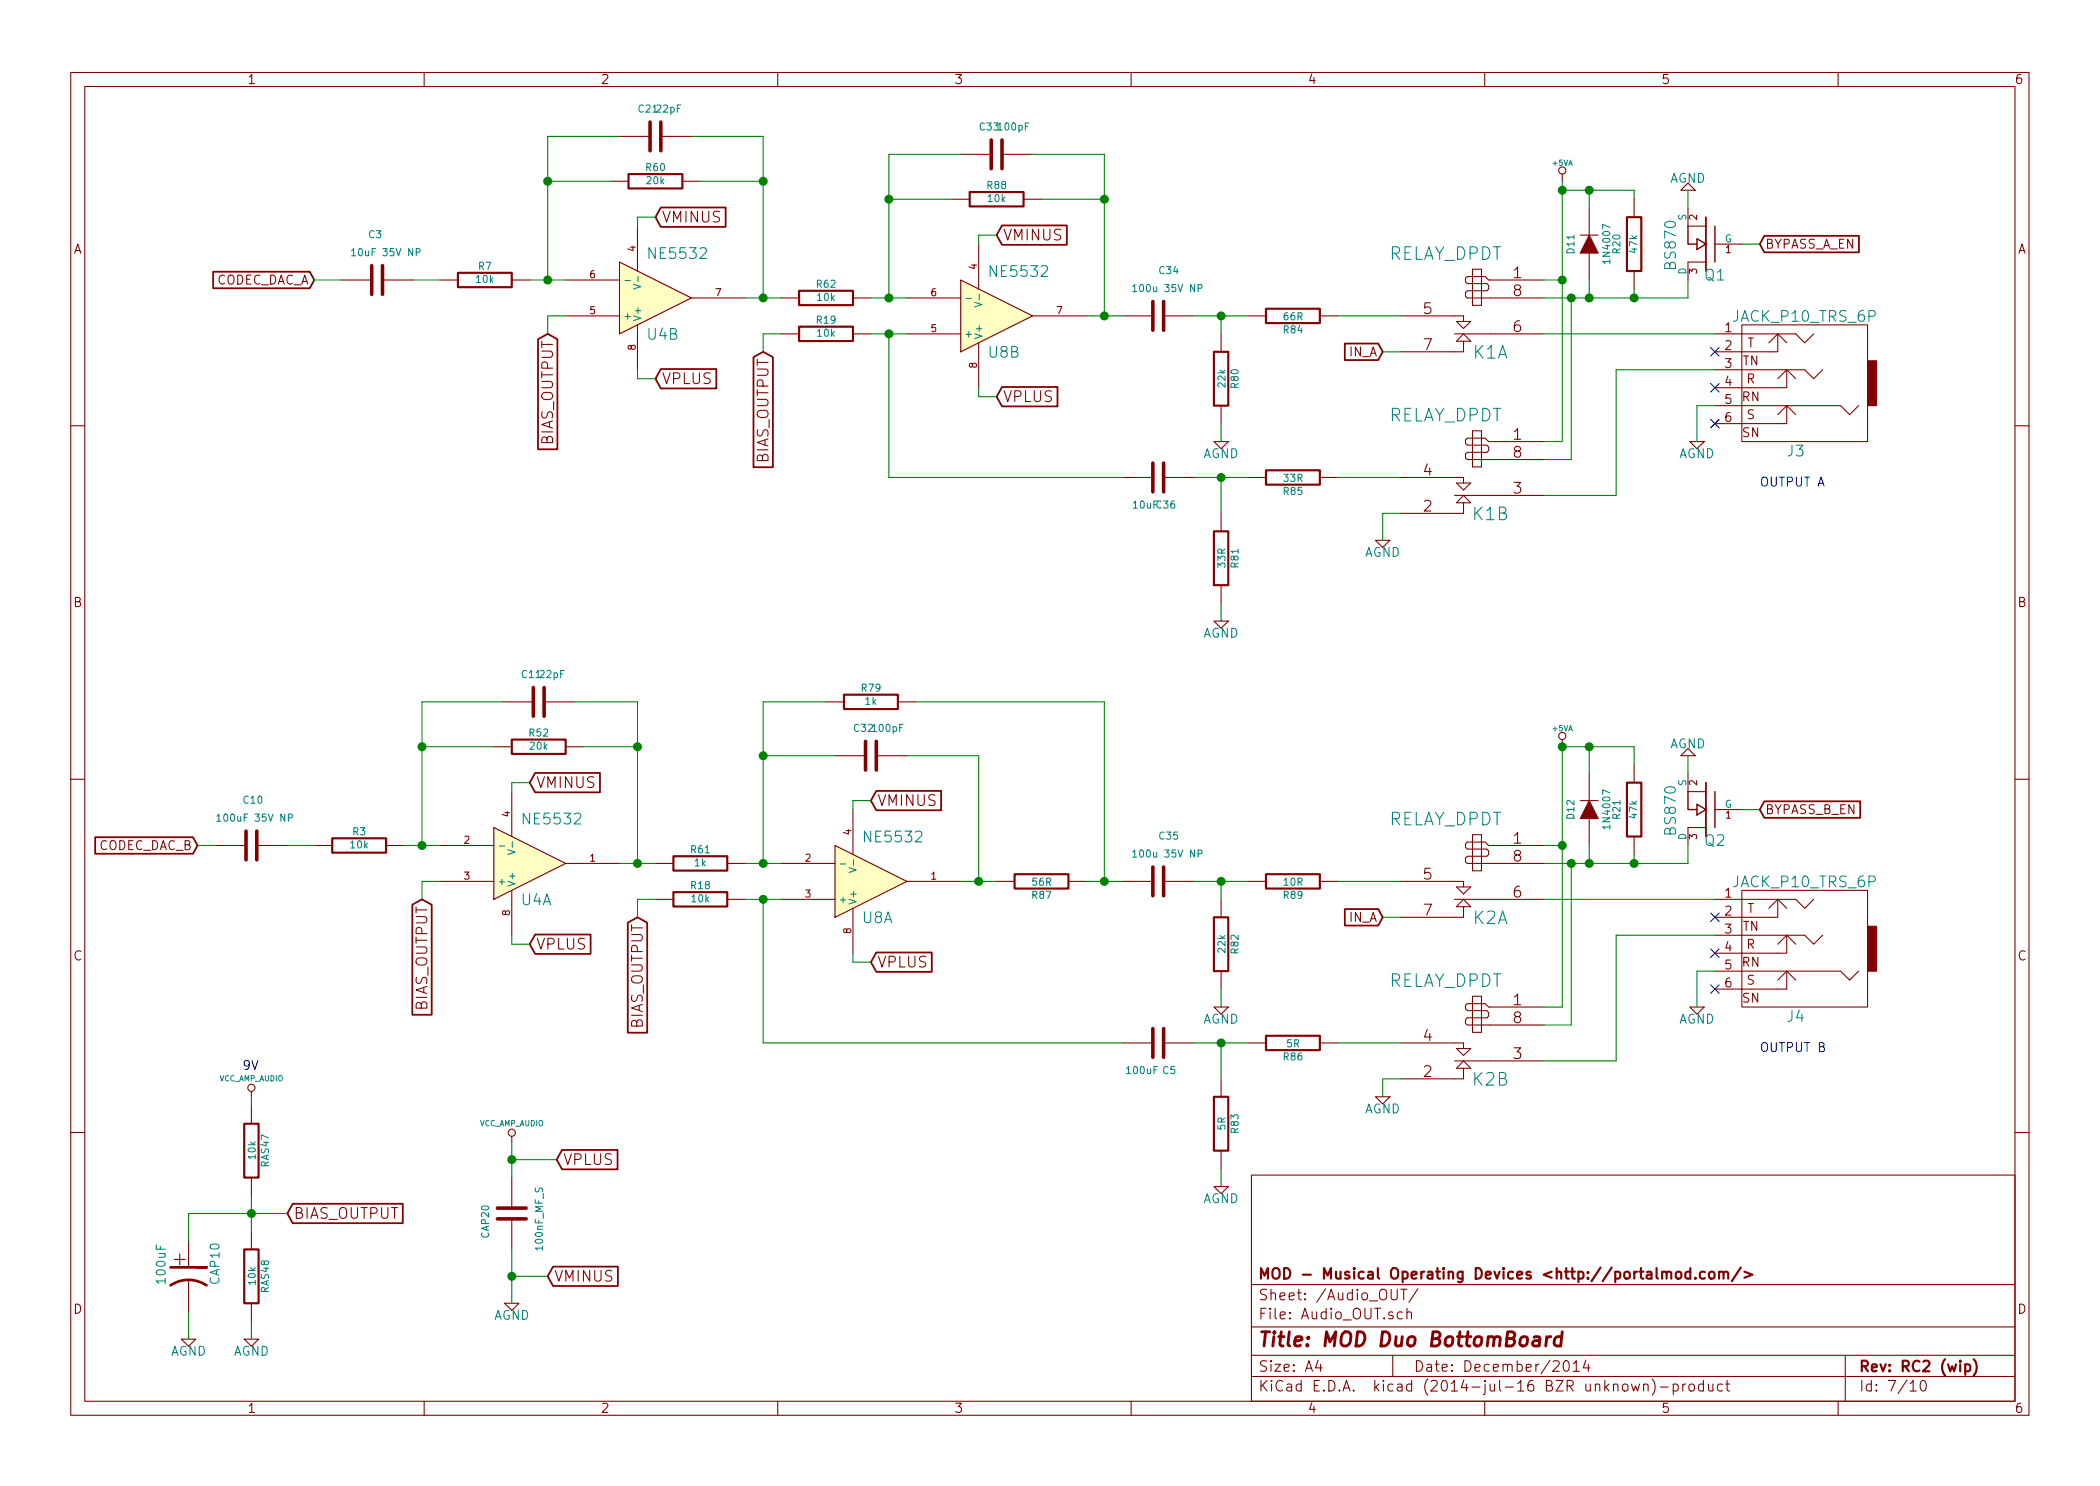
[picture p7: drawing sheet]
EESchema Schematic File Version 2
LIBS:power
LIBS:device
LIBS:transistors
LIBS:conn
LIBS:linear
LIBS:regul
LIBS:cmos4000
LIBS:adc-dac
LIBS:memory
LIBS:xilinx
LIBS:special
LIBS:microcontrollers
LIBS:dsp
LIBS:microchip
LIBS:analog_switches
LIBS:motorola
LIBS:texas
LIBS:intel
LIBS:audio
LIBS:interface
LIBS:digital-audio
LIBS:philips
LIBS:display
LIBS:cypress
LIBS:siliconi
LIBS:opto
LIBS:atmel
LIBS:contrib
LIBS:valves
LIBS:Duo_Audio_HMI_RC1A
LIBS:icnovaa20
LIBS:Duo_BottomBoard_RC1A-cache
EELAYER 25 0
EELAYER END
$Descr A4 11693 8268
encoding utf-8
Sheet 7 10
Title "MOD Duo BottomBoard"
Date "December/2014"
Rev "RC2 (wip)"
Comp "MOD - Musical Operating Devices <http://portalmod.com/>"
Comment1 ""
Comment2 ""
Comment3 ""
Comment4 ""
$EndDescr
$Comp
L AGND #PWR0155
U 1 1
P 9450 2450
F 0 "#PWR0155" H 9450 2450 40  0001 C CNN
F 1 "AGND" H 9450 2380 50  0000 C CNN
F 2 "~" H 9450 2450 60  0000 C CNN
F 3 "~" H 9450 2450 60  0000 C CNN
	1    9450 2450
	-1   0    0    -1  
$EndComp
Text Notes 9800 2700 0    50   ~ 0
OUTPUT A
$Comp
L JACK_P10_TRS_6P J3
U 1 1
P 10000 2100
F 0 "J3" H 10000 2500 60  0000 C CNN
F 1 "JACK_P10_TRS_6P" H 9950 1750 60  0000 C CNN
F 2 "MOD_Footprints_Lib:JACK-NMJ6HCD2_1" H 10000 2100 60  0001 C CNN
F 3 "~" H 10000 2100 60  0000 C CNN
	1    10000 2100
	-1   0    0    1   
$EndComp
$Comp
L VCC_AMP_AUDIO #PWR0156
U 1 1
P 2850 6350
F 0 "#PWR0156" H 2850 6450 30  0001 C CNN
F 1 "VCC_AMP_AUDIO" H 2850 6450 30  0000 C CNN
F 2 "~" H 2850 6350 60  0000 C CNN
F 3 "~" H 2850 6350 60  0000 C CNN
	1    2850 6350
	1    0    0    -1  
$EndComp
$Comp
L C CAP20
U 1 1
P 2850 6750
F 0 "CAP20" V 3000 6700 40  0000 L CNN
F 1 "100nF_MF_S" V 2700 6600 40  0000 L CNN
F 2 "MOD_Footprints_Lib:CapacitorMetalFilm_7.2x2.5MM_P5MM" H 2888 6600 30  0001 C CNN
F 3 "~" H 2850 6750 60  0000 C CNN
	1    2850 6750
	-1   0    0    1   
$EndComp
$Comp
L AGND #PWR0157
U 1 1
P 2850 7250
F 0 "#PWR0157" H 2850 7250 40  0001 C CNN
F 1 "AGND" H 2850 7180 50  0000 C CNN
F 2 "~" H 2850 7250 60  0000 C CNN
F 3 "~" H 2850 7250 60  0000 C CNN
	1    2850 7250
	1    0    0    -1  
$EndComp
Text GLabel 1750 1550 0    50   Input ~ 0
CODEC_DAC_A
NoConn ~ 9550 1950
NoConn ~ 9550 2150
NoConn ~ 9550 2350
$Comp
L LM358 U4
U 2 1
P 3650 1650
F 0 "U4" H 3600 1850 60  0000 L CNN
F 1 "NE5532" H 3600 1400 60  0000 L CNN
F 2 "Sockets_DIP:DIP-8__300_ELL" H 3650 1650 60  0001 C CNN
F 3 "" H 3650 1650 60  0000 C CNN
	2    3650 1650
	1    0    0    1   
$EndComp
Text GLabel 3650 1200 2    60   Input ~ 0
VMINUS
Text GLabel 3650 2100 2    60   Input ~ 0
VPLUS
$Comp
L R R81
U 1 1
P 6800 3100
F 0 "R81" V 6880 3100 40  0000 C CNN
F 1 "33R" V 6807 3101 40  0000 C CNN
F 2 "Resistors_ThroughHole:Resistor_Horizontal_RM10mm" V 6730 3100 30  0001 C CNN
F 3 "" H 6800 3100 30  0000 C CNN
	1    6800 3100
	1    0    0    -1  
$EndComp
$Comp
L R R85
U 1 1
P 7200 2650
F 0 "R85" V 7280 2650 40  0000 C CNN
F 1 "33R" V 7207 2651 40  0000 C CNN
F 2 "Resistors_ThroughHole:Resistor_Horizontal_RM10mm" V 7130 2650 30  0001 C CNN
F 3 "" H 7200 2650 30  0000 C CNN
	1    7200 2650
	0    1    1    0   
$EndComp
$Comp
L C C3
U 1 1
P 2100 1550
F 0 "C3" V 1850 1500 40  0000 L CNN
F 1 "10uF 35V NP" V 1950 1400 40  0000 L CNN
F 2 "Capacitors_ThroughHole:Capacitor16x25RM7.5" H 2138 1400 30  0001 C CNN
F 3 "" H 2100 1550 60  0000 C CNN
	1    2100 1550
	0    1    1    0   
$EndComp
Text GLabel 3050 7100 2    60   Input ~ 0
VMINUS
Text GLabel 3100 6450 2    60   Input ~ 0
VPLUS
Text GLabel 7700 1950 0    50   Input ~ 0
IN_A
$Comp
L R R20
U 1 1
P 9100 1350
F 0 "R20" V 9200 1350 40  0000 C CNN
F 1 "47k" V 9107 1351 40  0000 C CNN
F 2 "MOD_Footprints_Lib:SM0603" V 9030 1350 30  0001 C CNN
F 3 "~" H 9100 1350 30  0000 C CNN
	1    9100 1350
	-1   0    0    1   
$EndComp
$Comp
L DIODE D11
U 1 1
P 8850 1350
F 0 "D11" H 8850 1450 40  0000 C CNN
F 1 "1N4007" H 8850 1250 40  0000 C CNN
F 2 "MOD_Footprints_Lib:DO-214AC(SMA)" H 8850 1350 60  0001 C CNN
F 3 "~" H 8850 1350 60  0000 C CNN
	1    8850 1350
	0    -1   -1   0   
$EndComp
Text GLabel 9800 1350 2    50   Input ~ 0
BYPASS_A_EN
$Comp
L AGND #PWR0158
U 1 1
P 9400 1050
F 0 "#PWR0158" H 9400 1050 40  0001 C CNN
F 1 "AGND" H 9400 980 50  0000 C CNN
F 2 "~" H 9400 1050 60  0000 C CNN
F 3 "~" H 9400 1050 60  0000 C CNN
	1    9400 1050
	-1   0    0    1   
$EndComp
$Comp
L MOS_N_SOT23 Q1
U 1 1
P 9500 1350
F 0 "Q1" H 9510 1520 60  0000 R CNN
F 1 "BS870" V 9700 1500 60  0000 R CNN
F 2 "MOD_Footprints_Lib:SOT23" H 9500 1350 60  0001 C CNN
F 3 "~" H 9500 1350 60  0000 C CNN
	1    9500 1350
	-1   0    0    1   
$EndComp
$Comp
L +5VA #PWR0159
U 1 1
P 8700 1000
F 0 "#PWR0159" H 8700 1130 20  0001 C CNN
F 1 "+5VA" H 8700 1100 30  0000 C CNN
F 2 "" H 8700 1000 60  0000 C CNN
F 3 "" H 8700 1000 60  0000 C CNN
	1    8700 1000
	1    0    0    -1  
$EndComp
$Comp
L AGND #PWR0160
U 1 1
P 7700 3000
F 0 "#PWR0160" H 7700 3000 40  0001 C CNN
F 1 "AGND" H 7700 2930 50  0000 C CNN
F 2 "~" H 7700 3000 60  0000 C CNN
F 3 "~" H 7700 3000 60  0000 C CNN
	1    7700 3000
	-1   0    0    -1  
$EndComp
$Comp
L RELAY_DPDT K1
U 1 1
P 8200 1900
F 0 "K1" H 8100 1950 70  0000 C CNN
F 1 "RELAY_DPDT" H 8350 1400 70  0000 C CNN
F 2 "" H 8200 1900 60  0000 C CNN
F 3 "" H 8200 1900 60  0000 C CNN
	1    8200 1900
	-1   0    0    1   
$EndComp
$Comp
L RELAY_DPDT K1
U 2 1
P 8200 2800
F 0 "K1" H 8100 2850 70  0000 C CNN
F 1 "RELAY_DPDT" H 8350 2300 70  0000 C CNN
F 2 "" H 8200 2800 60  0000 C CNN
F 3 "" H 8200 2800 60  0000 C CNN
	2    8200 2800
	-1   0    0    1   
$EndComp
$Comp
L AGND #PWR0161
U 1 1
P 9450 5600
F 0 "#PWR0161" H 9450 5600 40  0001 C CNN
F 1 "AGND" H 9450 5530 50  0000 C CNN
F 2 "~" H 9450 5600 60  0000 C CNN
F 3 "~" H 9450 5600 60  0000 C CNN
	1    9450 5600
	-1   0    0    -1  
$EndComp
Text Notes 9800 5850 0    50   ~ 0
OUTPUT B
$Comp
L JACK_P10_TRS_6P J4
U 1 1
P 10000 5250
F 0 "J4" H 10000 5650 60  0000 C CNN
F 1 "JACK_P10_TRS_6P" H 9950 4900 60  0000 C CNN
F 2 "MOD_Footprints_Lib:JACK-NMJ6HCD2_1" H 10000 5250 60  0001 C CNN
F 3 "~" H 10000 5250 60  0000 C CNN
	1    10000 5250
	-1   0    0    1   
$EndComp
Text GLabel 1100 4700 0    50   Input ~ 0
CODEC_DAC_B
NoConn ~ 9550 5100
NoConn ~ 9550 5300
NoConn ~ 9550 5500
$Comp
L R R7
U 1 1
P 2700 1550
F 0 "R7" V 2780 1550 40  0000 C CNN
F 1 "10k" V 2707 1551 40  0000 C CNN
F 2 "Resistors_ThroughHole:Resistor_Horizontal_RM10mm" V 2630 1550 30  0001 C CNN
F 3 "" H 2700 1550 30  0000 C CNN
	1    2700 1550
	0    -1   -1   0   
$EndComp
Text GLabel 7700 5100 0    50   Input ~ 0
IN_A
$Comp
L R R21
U 1 1
P 9100 4500
F 0 "R21" V 9200 4500 40  0000 C CNN
F 1 "47k" V 9107 4501 40  0000 C CNN
F 2 "MOD_Footprints_Lib:SM0603" V 9030 4500 30  0001 C CNN
F 3 "~" H 9100 4500 30  0000 C CNN
	1    9100 4500
	-1   0    0    1   
$EndComp
$Comp
L DIODE D12
U 1 1
P 8850 4500
F 0 "D12" H 8850 4600 40  0000 C CNN
F 1 "1N4007" H 8850 4400 40  0000 C CNN
F 2 "MOD_Footprints_Lib:DO-214AC(SMA)" H 8850 4500 60  0001 C CNN
F 3 "~" H 8850 4500 60  0000 C CNN
	1    8850 4500
	0    -1   -1   0   
$EndComp
Text GLabel 9800 4500 2    50   Input ~ 0
BYPASS_B_EN
$Comp
L AGND #PWR0162
U 1 1
P 9400 4200
F 0 "#PWR0162" H 9400 4200 40  0001 C CNN
F 1 "AGND" H 9400 4130 50  0000 C CNN
F 2 "~" H 9400 4200 60  0000 C CNN
F 3 "~" H 9400 4200 60  0000 C CNN
	1    9400 4200
	-1   0    0    1   
$EndComp
$Comp
L MOS_N_SOT23 Q2
U 1 1
P 9500 4500
F 0 "Q2" H 9510 4670 60  0000 R CNN
F 1 "BS870" V 9700 4650 60  0000 R CNN
F 2 "MOD_Footprints_Lib:SOT23" H 9500 4500 60  0001 C CNN
F 3 "~" H 9500 4500 60  0000 C CNN
	1    9500 4500
	-1   0    0    1   
$EndComp
$Comp
L +5VA #PWR0163
U 1 1
P 8700 4150
F 0 "#PWR0163" H 8700 4280 20  0001 C CNN
F 1 "+5VA" H 8700 4250 30  0000 C CNN
F 2 "" H 8700 4150 60  0000 C CNN
F 3 "" H 8700 4150 60  0000 C CNN
	1    8700 4150
	1    0    0    -1  
$EndComp
$Comp
L AGND #PWR0164
U 1 1
P 7700 6100
F 0 "#PWR0164" H 7700 6100 40  0001 C CNN
F 1 "AGND" H 7700 6030 50  0000 C CNN
F 2 "~" H 7700 6100 60  0000 C CNN
F 3 "~" H 7700 6100 60  0000 C CNN
	1    7700 6100
	-1   0    0    -1  
$EndComp
$Comp
L RELAY_DPDT K2
U 1 1
P 8200 5050
F 0 "K2" H 8100 5100 70  0000 C CNN
F 1 "RELAY_DPDT" H 8350 4550 70  0000 C CNN
F 2 "" H 8200 5050 60  0000 C CNN
F 3 "" H 8200 5050 60  0000 C CNN
	1    8200 5050
	-1   0    0    1   
$EndComp
$Comp
L RELAY_DPDT K2
U 2 1
P 8200 5950
F 0 "K2" H 8100 6000 70  0000 C CNN
F 1 "RELAY_DPDT" H 8350 5450 70  0000 C CNN
F 2 "" H 8200 5950 60  0000 C CNN
F 3 "" H 8200 5950 60  0000 C CNN
	2    8200 5950
	-1   0    0    1   
$EndComp
$Comp
L AGND #PWR0165
U 1 1
P 1400 7450
F 0 "#PWR0165" H 1400 7450 40  0001 C CNN
F 1 "AGND" H 1400 7380 50  0000 C CNN
F 2 "~" H 1400 7450 60  0000 C CNN
F 3 "~" H 1400 7450 60  0000 C CNN
	1    1400 7450
	1    0    0    -1  
$EndComp
$Comp
L VCC_AMP_AUDIO #PWR0166
U 1 1
P 1400 6100
F 0 "#PWR0166" H 1400 6200 30  0001 C CNN
F 1 "VCC_AMP_AUDIO" H 1400 6200 30  0000 C CNN
F 2 "~" H 1400 6100 60  0000 C CNN
F 3 "~" H 1400 6100 60  0000 C CNN
	1    1400 6100
	1    0    0    -1  
$EndComp
$Comp
L CP1 CAP10
U 1 1
P 1050 7100
F 0 "CAP10" V 1200 7050 50  0000 L CNN
F 1 "100uF" V 900 7050 50  0000 L CNN
F 2 "MOD_Footprints_Lib:Capacitor5x11RM2" H 1050 7100 60  0001 C CNN
F 3 "~" H 1050 7100 60  0000 C CNN
	1    1050 7100
	1    0    0    -1  
$EndComp
$Comp
L AGND #PWR0167
U 1 1
P 1050 7450
F 0 "#PWR0167" H 1050 7450 40  0001 C CNN
F 1 "AGND" H 1050 7380 50  0000 C CNN
F 2 "~" H 1050 7450 60  0000 C CNN
F 3 "~" H 1050 7450 60  0000 C CNN
	1    1050 7450
	1    0    0    -1  
$EndComp
Text Notes 1350 5950 0    50   ~ 0
9V
$Comp
L R RAS47
U 1 1
P 1400 6400
F 0 "RAS47" V 1480 6400 40  0000 C CNN
F 1 "10k" V 1407 6401 40  0000 C CNN
F 2 "MOD_Footprints_Lib:Resistor_PTH_6.35x2.35mm" V 1330 6400 30  0001 C CNN
F 3 "~" H 1400 6400 30  0000 C CNN
	1    1400 6400
	1    0    0    -1  
$EndComp
$Comp
L R RAS48
U 1 1
P 1400 7100
F 0 "RAS48" V 1480 7100 40  0000 C CNN
F 1 "10k" V 1407 7101 40  0000 C CNN
F 2 "MOD_Footprints_Lib:Resistor_PTH_6.35x2.35mm" V 1330 7100 30  0001 C CNN
F 3 "~" H 1400 7100 30  0000 C CNN
	1    1400 7100
	1    0    0    -1  
$EndComp
Text GLabel 1600 6750 2    60   Input ~ 0
BIAS_OUTPUT
$Comp
L R R60
U 1 1
P 3650 1000
F 0 "R60" V 3730 1000 40  0000 C CNN
F 1 "20k" V 3657 1001 40  0000 C CNN
F 2 "Resistors_ThroughHole:Resistor_Horizontal_RM10mm" V 3580 1000 30  0001 C CNN
F 3 "" H 3650 1000 30  0000 C CNN
	1    3650 1000
	0    -1   -1   0   
$EndComp
$Comp
L C C21
U 1 1
P 3650 750
F 0 "C21" V 3500 650 40  0000 L CNN
F 1 "22pF" V 3500 750 40  0000 L CNN
F 2 "Capacitors_ThroughHole:Capacitor3MMDiscRM2.5" H 3688 600 30  0001 C CNN
F 3 "" H 3650 750 60  0000 C CNN
	1    3650 750 
	0    1    1    0   
$EndComp
$Comp
L LM358 U8
U 2 1
P 5550 1750
F 0 "U8" H 5500 1950 60  0000 L CNN
F 1 "NE5532" H 5500 1500 60  0000 L CNN
F 2 "Sockets_DIP:DIP-8__300_ELL" H 5550 1750 60  0001 C CNN
F 3 "" H 5550 1750 60  0000 C CNN
	2    5550 1750
	1    0    0    1   
$EndComp
Text GLabel 5550 1300 2    60   Input ~ 0
VMINUS
Text GLabel 5550 2200 2    60   Input ~ 0
VPLUS
$Comp
L R R62
U 1 1
P 4600 1650
F 0 "R62" V 4680 1650 40  0000 C CNN
F 1 "10k" V 4607 1651 40  0000 C CNN
F 2 "Resistors_ThroughHole:Resistor_Horizontal_RM10mm" V 4530 1650 30  0001 C CNN
F 3 "" H 4600 1650 30  0000 C CNN
	1    4600 1650
	0    -1   -1   0   
$EndComp
$Comp
L R R88
U 1 1
P 5550 1100
F 0 "R88" V 5630 1100 40  0000 C CNN
F 1 "10k" V 5557 1101 40  0000 C CNN
F 2 "Resistors_ThroughHole:Resistor_Horizontal_RM10mm" V 5480 1100 30  0001 C CNN
F 3 "" H 5550 1100 30  0000 C CNN
	1    5550 1100
	0    -1   -1   0   
$EndComp
$Comp
L C C33
U 1 1
P 5550 850
F 0 "C33" V 5400 750 40  0000 L CNN
F 1 "100pF" V 5400 850 40  0000 L CNN
F 2 "Capacitors_ThroughHole:Capacitor3MMDiscRM2.5" H 5588 700 30  0001 C CNN
F 3 "" H 5550 850 60  0000 C CNN
	1    5550 850 
	0    1    1    0   
$EndComp
Text GLabel 3050 1850 3    60   Input ~ 0
BIAS_OUTPUT
$Comp
L R R19
U 1 1
P 4600 1850
F 0 "R19" V 4680 1850 40  0000 C CNN
F 1 "10k" V 4607 1851 40  0000 C CNN
F 2 "Resistors_ThroughHole:Resistor_Horizontal_RM10mm" V 4530 1850 30  0001 C CNN
F 3 "" H 4600 1850 30  0000 C CNN
	1    4600 1850
	0    -1   -1   0   
$EndComp
Text GLabel 4250 1950 3    60   Input ~ 0
BIAS_OUTPUT
$Comp
L C C34
U 1 1
P 6450 1750
F 0 "C34" V 6200 1750 40  0000 L CNN
F 1 "100u 35V NP" V 6300 1600 40  0000 L CNN
F 2 "Capacitors_ThroughHole:Capacitor16x25RM7.5" H 6488 1600 30  0001 C CNN
F 3 "" H 6450 1750 60  0000 C CNN
	1    6450 1750
	0    1    1    0   
$EndComp
$Comp
L R R80
U 1 1
P 6800 2100
F 0 "R80" V 6880 2100 40  0000 C CNN
F 1 "22k" V 6807 2101 40  0000 C CNN
F 2 "Resistors_ThroughHole:Resistor_Horizontal_RM10mm" V 6730 2100 30  0001 C CNN
F 3 "" H 6800 2100 30  0000 C CNN
	1    6800 2100
	1    0    0    -1  
$EndComp
$Comp
L R R84
U 1 1
P 7200 1750
F 0 "R84" V 7280 1750 40  0000 C CNN
F 1 "66R" V 7207 1751 40  0000 C CNN
F 2 "Resistors_ThroughHole:Resistor_Horizontal_RM10mm" V 7130 1750 30  0001 C CNN
F 3 "" H 7200 1750 30  0000 C CNN
	1    7200 1750
	0    1    1    0   
$EndComp
$Comp
L C C36
U 1 1
P 6450 2650
F 0 "C36" V 6300 2550 40  0000 L CNN
F 1 "10uF" V 6300 2650 40  0000 L CNN
F 2 "Capacitors_ThroughHole:Capacitor16x25RM7.5" H 6488 2500 30  0001 C CNN
F 3 "" H 6450 2650 60  0000 C CNN
	1    6450 2650
	0    -1   -1   0   
$EndComp
$Comp
L LM358 U4
U 1 1
P 2950 4800
F 0 "U4" H 2900 5000 60  0000 L CNN
F 1 "NE5532" H 2900 4550 60  0000 L CNN
F 2 "Sockets_DIP:DIP-8__300_ELL" H 2950 4800 60  0001 C CNN
F 3 "" H 2950 4800 60  0000 C CNN
	1    2950 4800
	1    0    0    1   
$EndComp
Text GLabel 2950 4350 2    60   Input ~ 0
VMINUS
Text GLabel 2950 5250 2    60   Input ~ 0
VPLUS
$Comp
L R R83
U 1 1
P 6800 6250
F 0 "R83" V 6880 6250 40  0000 C CNN
F 1 "5R" V 6807 6251 40  0000 C CNN
F 2 "Resistors_ThroughHole:Resistor_Horizontal_RM10mm" V 6730 6250 30  0001 C CNN
F 3 "" H 6800 6250 30  0000 C CNN
	1    6800 6250
	1    0    0    -1  
$EndComp
$Comp
L R R86
U 1 1
P 7200 5800
F 0 "R86" V 7280 5800 40  0000 C CNN
F 1 "5R" V 7207 5801 40  0000 C CNN
F 2 "Resistors_ThroughHole:Resistor_Horizontal_RM10mm" V 7130 5800 30  0001 C CNN
F 3 "" H 7200 5800 30  0000 C CNN
	1    7200 5800
	0    1    1    0   
$EndComp
$Comp
L C C10
U 1 1
P 1400 4700
F 0 "C10" V 1150 4650 40  0000 L CNN
F 1 "100uF 35V NP" V 1250 4500 40  0000 L CNN
F 2 "Capacitors_ThroughHole:Capacitor16x25RM7.5" H 1438 4550 30  0001 C CNN
F 3 "" H 1400 4700 60  0000 C CNN
	1    1400 4700
	0    1    1    0   
$EndComp
$Comp
L R R3
U 1 1
P 2000 4700
F 0 "R3" V 2080 4700 40  0000 C CNN
F 1 "10k" V 2007 4701 40  0000 C CNN
F 2 "Resistors_ThroughHole:Resistor_Horizontal_RM10mm" V 1930 4700 30  0001 C CNN
F 3 "" H 2000 4700 30  0000 C CNN
	1    2000 4700
	0    -1   -1   0   
$EndComp
$Comp
L R R52
U 1 1
P 3000 4150
F 0 "R52" V 3080 4150 40  0000 C CNN
F 1 "20k" V 3007 4151 40  0000 C CNN
F 2 "Resistors_ThroughHole:Resistor_Horizontal_RM10mm" V 2930 4150 30  0001 C CNN
F 3 "" H 3000 4150 30  0000 C CNN
	1    3000 4150
	0    -1   -1   0   
$EndComp
$Comp
L C C11
U 1 1
P 3000 3900
F 0 "C11" V 2850 3800 40  0000 L CNN
F 1 "22pF" V 2850 3900 40  0000 L CNN
F 2 "Capacitors_ThroughHole:Capacitor3MMDiscRM2.5" H 3038 3750 30  0001 C CNN
F 3 "" H 3000 3900 60  0000 C CNN
	1    3000 3900
	0    1    1    0   
$EndComp
$Comp
L LM358 U8
U 1 1
P 4850 4900
F 0 "U8" H 4800 5100 60  0000 L CNN
F 1 "NE5532" H 4800 4650 60  0000 L CNN
F 2 "Sockets_DIP:DIP-8__300_ELL" H 4850 4900 60  0001 C CNN
F 3 "" H 4850 4900 60  0000 C CNN
	1    4850 4900
	1    0    0    1   
$EndComp
Text GLabel 4850 4450 2    60   Input ~ 0
VMINUS
Text GLabel 4850 5350 2    60   Input ~ 0
VPLUS
$Comp
L R R61
U 1 1
P 3900 4800
F 0 "R61" V 3980 4800 40  0000 C CNN
F 1 "1k" V 3907 4801 40  0000 C CNN
F 2 "Resistors_ThroughHole:Resistor_Horizontal_RM10mm" V 3830 4800 30  0001 C CNN
F 3 "" H 3900 4800 30  0000 C CNN
	1    3900 4800
	0    -1   -1   0   
$EndComp
$Comp
L R R79
U 1 1
P 4850 3900
F 0 "R79" V 4930 3900 40  0000 C CNN
F 1 "1k" V 4857 3901 40  0000 C CNN
F 2 "Resistors_ThroughHole:Resistor_Horizontal_RM10mm" V 4780 3900 30  0001 C CNN
F 3 "" H 4850 3900 30  0000 C CNN
	1    4850 3900
	0    -1   -1   0   
$EndComp
Text GLabel 2350 5000 3    60   Input ~ 0
BIAS_OUTPUT
$Comp
L R R18
U 1 1
P 3900 5000
F 0 "R18" V 3980 5000 40  0000 C CNN
F 1 "10k" V 3907 5001 40  0000 C CNN
F 2 "Resistors_ThroughHole:Resistor_Horizontal_RM10mm" V 3830 5000 30  0001 C CNN
F 3 "" H 3900 5000 30  0000 C CNN
	1    3900 5000
	0    -1   -1   0   
$EndComp
Text GLabel 3550 5100 3    60   Input ~ 0
BIAS_OUTPUT
$Comp
L C C35
U 1 1
P 6450 4900
F 0 "C35" V 6200 4900 40  0000 L CNN
F 1 "100u 35V NP" V 6300 4750 40  0000 L CNN
F 2 "Capacitors_ThroughHole:Capacitor16x25RM7.5" H 6488 4750 30  0001 C CNN
F 3 "" H 6450 4900 60  0000 C CNN
	1    6450 4900
	0    1    1    0   
$EndComp
$Comp
L R R82
U 1 1
P 6800 5250
F 0 "R82" V 6880 5250 40  0000 C CNN
F 1 "22k" V 6807 5251 40  0000 C CNN
F 2 "Resistors_ThroughHole:Resistor_Horizontal_RM10mm" V 6730 5250 30  0001 C CNN
F 3 "" H 6800 5250 30  0000 C CNN
	1    6800 5250
	1    0    0    -1  
$EndComp
$Comp
L R R87
U 1 1
P 5800 4900
F 0 "R87" V 5880 4900 40  0000 C CNN
F 1 "56R" V 5807 4901 40  0000 C CNN
F 2 "Resistors_ThroughHole:Resistor_Horizontal_RM10mm" V 5730 4900 30  0001 C CNN
F 3 "" H 5800 4900 30  0000 C CNN
	1    5800 4900
	0    1    1    0   
$EndComp
$Comp
L C C5
U 1 1
P 6450 5800
F 0 "C5" V 6300 5700 40  0000 L CNN
F 1 "100uF" V 6300 5800 40  0000 L CNN
F 2 "Capacitors_ThroughHole:Capacitor16x25RM7.5" H 6488 5650 30  0001 C CNN
F 3 "" H 6450 5800 60  0000 C CNN
	1    6450 5800
	0    -1   -1   0   
$EndComp
$Comp
L C C32
U 1 1
P 4850 4200
F 0 "C32" V 4700 4100 40  0000 L CNN
F 1 "100pF" V 4700 4200 40  0000 L CNN
F 2 "Capacitors_ThroughHole:Capacitor3MMDiscRM2.5" H 4888 4050 30  0001 C CNN
F 3 "" H 4850 4200 60  0000 C CNN
	1    4850 4200
	0    1    1    0   
$EndComp
Wire Wire Line
	9450 2250 9550 2250
Wire Wire Line
	9450 2250 9450 2450
Wire Wire Line
	2850 6950 2850 7250
Wire Wire Line
	2850 6350 2850 6550
Wire Wire Line
	8600 1850 9550 1850
Connection ~ 4250 1650
Wire Wire Line
	6800 2650 6800 2850
Connection ~ 6800 2650
Wire Wire Line
	6800 3350 6800 3450
Wire Wire Line
	7450 2650 7800 2650
Wire Wire Line
	2850 6450 3100 6450
Connection ~ 2850 6450
Wire Wire Line
	3050 7100 2850 7100
Connection ~ 2850 7100
Wire Wire Line
	1750 1550 1900 1550
Wire Wire Line
	8600 1650 9400 1650
Wire Wire Line
	9100 1650 9100 1600
Wire Wire Line
	8850 1550 8850 1650
Connection ~ 8850 1650
Wire Wire Line
	8700 1550 8600 1550
Wire Wire Line
	8700 1000 8700 2450
Wire Wire Line
	9100 1050 9100 1100
Wire Wire Line
	8850 1150 8850 1050
Connection ~ 9100 1650
Connection ~ 8700 1050
Wire Wire Line
	8700 1050 9100 1050
Connection ~ 8850 1050
Wire Wire Line
	9400 1650 9400 1550
Wire Wire Line
	9400 1150 9400 1050
Wire Wire Line
	7800 1950 7700 1950
Wire Wire Line
	9800 1350 9700 1350
Wire Wire Line
	8600 2750 9000 2750
Wire Wire Line
	9000 2750 9000 2050
Wire Wire Line
	9000 2050 9550 2050
Wire Wire Line
	7700 3000 7700 2850
Wire Wire Line
	7700 2850 7800 2850
Wire Wire Line
	8700 2450 8600 2450
Connection ~ 8700 1550
Wire Wire Line
	8600 2550 8750 2550
Wire Wire Line
	8750 2550 8750 1650
Connection ~ 8750 1650
Wire Wire Line
	9450 5400 9550 5400
Wire Wire Line
	9450 5400 9450 5600
Wire Wire Line
	8600 5000 9550 5000
Wire Wire Line
	8600 4800 9400 4800
Wire Wire Line
	9100 4800 9100 4750
Wire Wire Line
	8850 4700 8850 4800
Connection ~ 8850 4800
Wire Wire Line
	8700 4700 8600 4700
Wire Wire Line
	8700 4150 8700 5600
Wire Wire Line
	9100 4150 9100 4250
Wire Wire Line
	8850 4150 8850 4300
Connection ~ 9100 4800
Connection ~ 8700 4150
Wire Wire Line
	8700 4150 9100 4150
Connection ~ 8850 4150
Wire Wire Line
	9400 4800 9400 4700
Wire Wire Line
	9400 4300 9400 4200
Wire Wire Line
	7800 5100 7700 5100
Wire Wire Line
	9800 4500 9700 4500
Wire Wire Line
	8600 5900 9000 5900
Wire Wire Line
	9000 5900 9000 5200
Wire Wire Line
	9000 5200 9550 5200
Wire Wire Line
	7700 6100 7700 6000
Wire Wire Line
	7700 6000 7800 6000
Wire Wire Line
	8700 5600 8600 5600
Connection ~ 8700 4700
Wire Wire Line
	8600 5700 8750 5700
Wire Wire Line
	8750 5700 8750 4800
Connection ~ 8750 4800
Wire Wire Line
	1400 6650 1400 6850
Connection ~ 1400 6750
Wire Wire Line
	1400 7350 1400 7450
Wire Wire Line
	1400 6100 1400 6150
Wire Wire Line
	1050 6900 1050 6750
Wire Wire Line
	1050 7300 1050 7450
Wire Wire Line
	2300 1550 2450 1550
Wire Wire Line
	3650 2100 3550 2100
Wire Wire Line
	3550 2100 3550 2050
Wire Wire Line
	3650 1200 3550 1200
Wire Wire Line
	3550 1200 3550 1250
Wire Wire Line
	3050 750  3050 1550
Wire Wire Line
	3050 1000 3400 1000
Wire Wire Line
	3050 750  3450 750 
Connection ~ 3050 1000
Wire Wire Line
	3900 1000 4250 1000
Wire Wire Line
	3850 750  4250 750 
Connection ~ 4250 1000
Wire Wire Line
	4850 1650 5050 1650
Wire Wire Line
	5550 2200 5450 2200
Wire Wire Line
	5450 2200 5450 2150
Wire Wire Line
	5550 1300 5450 1300
Wire Wire Line
	5450 1300 5450 1350
Wire Wire Line
	4950 850  4950 1650
Wire Wire Line
	4950 1100 5300 1100
Wire Wire Line
	4950 850  5350 850 
Connection ~ 4950 1100
Wire Wire Line
	5800 1100 6150 1100
Wire Wire Line
	5750 850  6150 850 
Connection ~ 6150 1100
Wire Wire Line
	3150 1750 3050 1750
Wire Wire Line
	4850 1850 5050 1850
Wire Wire Line
	4250 1850 4350 1850
Wire Wire Line
	6800 2350 6800 2450
Wire Wire Line
	6650 1750 6950 1750
Wire Wire Line
	6800 1750 6800 1850
Connection ~ 6800 1750
Wire Wire Line
	6150 850  6150 1750
Wire Wire Line
	6050 1750 6250 1750
Wire Wire Line
	4250 750  4250 1650
Wire Wire Line
	4150 1650 4350 1650
Wire Wire Line
	7450 1750 7800 1750
Connection ~ 3550 4800
Wire Wire Line
	6800 5800 6800 6000
Connection ~ 6800 5800
Wire Wire Line
	6800 6500 6800 6600
Wire Wire Line
	7450 5800 7800 5800
Wire Wire Line
	1600 4700 1750 4700
Wire Wire Line
	2250 4700 2450 4700
Wire Wire Line
	2950 5250 2850 5250
Wire Wire Line
	2850 5250 2850 5200
Wire Wire Line
	2950 4350 2850 4350
Wire Wire Line
	2850 4350 2850 4400
Wire Wire Line
	2350 3900 2350 4700
Wire Wire Line
	2350 4150 2750 4150
Wire Wire Line
	2350 3900 2800 3900
Connection ~ 2350 4150
Wire Wire Line
	3250 4150 3550 4150
Wire Wire Line
	3200 3900 3550 3900
Connection ~ 3550 4150
Wire Wire Line
	4150 4800 4350 4800
Wire Wire Line
	4850 5350 4750 5350
Wire Wire Line
	4750 5350 4750 5300
Wire Wire Line
	4850 4450 4750 4450
Wire Wire Line
	4750 4450 4750 4500
Wire Wire Line
	4150 5000 4350 5000
Wire Wire Line
	6800 5500 6800 5600
Wire Wire Line
	6650 4900 6950 4900
Wire Wire Line
	6800 4900 6800 5000
Connection ~ 6800 4900
Wire Wire Line
	6050 4900 6250 4900
Wire Wire Line
	3550 3900 3550 4800
Wire Wire Line
	3450 4800 3650 4800
Wire Wire Line
	4250 3900 4250 4800
Wire Wire Line
	4250 4200 4650 4200
Wire Wire Line
	5050 4200 5450 4200
Wire Wire Line
	4250 3900 4600 3900
Connection ~ 4250 4200
Wire Wire Line
	5350 4900 5550 4900
$Comp
L R R89
U 1 1
P 7200 4900
F 0 "R89" V 7280 4900 40  0000 C CNN
F 1 "10R" V 7207 4901 40  0000 C CNN
F 2 "Resistors_ThroughHole:Resistor_Horizontal_RM10mm" V 7130 4900 30  0001 C CNN
F 3 "" H 7200 4900 30  0000 C CNN
	1    7200 4900
	0    1    1    0   
$EndComp
Wire Wire Line
	7450 4900 7800 4900
Connection ~ 6150 4900
Wire Wire Line
	1200 4700 1100 4700
Wire Wire Line
	1050 6750 1600 6750
Wire Wire Line
	5100 3900 6150 3900
Wire Wire Line
	6650 5800 6950 5800
Wire Wire Line
	6150 3900 6150 4900
Wire Wire Line
	4950 2650 6250 2650
Wire Wire Line
	6650 2650 6950 2650
Connection ~ 4950 1650
Wire Wire Line
	4950 2650 4950 1850
Connection ~ 4950 1850
Connection ~ 6150 1750
$Comp
L AGND #PWR0168
U 1 1
P 6800 3450
F 0 "#PWR0168" H 6800 3450 40  0001 C CNN
F 1 "AGND" H 6800 3380 50  0000 C CNN
F 2 "~" H 6800 3450 60  0000 C CNN
F 3 "~" H 6800 3450 60  0000 C CNN
	1    6800 3450
	-1   0    0    -1  
$EndComp
$Comp
L AGND #PWR0169
U 1 1
P 6800 2450
F 0 "#PWR0169" H 6800 2450 40  0001 C CNN
F 1 "AGND" H 6800 2380 50  0000 C CNN
F 2 "~" H 6800 2450 60  0000 C CNN
F 3 "~" H 6800 2450 60  0000 C CNN
	1    6800 2450
	-1   0    0    -1  
$EndComp
Connection ~ 3050 1550
Wire Wire Line
	2950 1550 3150 1550
Wire Wire Line
	4250 1950 4250 1850
Wire Wire Line
	3050 1750 3050 1850
Wire Wire Line
	4250 5800 6250 5800
$Comp
L AGND #PWR0170
U 1 1
P 6800 6600
F 0 "#PWR0170" H 6800 6600 40  0001 C CNN
F 1 "AGND" H 6800 6530 50  0000 C CNN
F 2 "~" H 6800 6600 60  0000 C CNN
F 3 "~" H 6800 6600 60  0000 C CNN
	1    6800 6600
	-1   0    0    -1  
$EndComp
$Comp
L AGND #PWR0171
U 1 1
P 6800 5600
F 0 "#PWR0171" H 6800 5600 40  0001 C CNN
F 1 "AGND" H 6800 5530 50  0000 C CNN
F 2 "~" H 6800 5600 60  0000 C CNN
F 3 "~" H 6800 5600 60  0000 C CNN
	1    6800 5600
	-1   0    0    -1  
$EndComp
Wire Wire Line
	5450 4200 5450 4900
Connection ~ 5450 4900
Wire Wire Line
	4250 5800 4250 5000
Connection ~ 4250 5000
Connection ~ 4250 4800
Wire Wire Line
	3550 5100 3550 5000
Wire Wire Line
	3550 5000 3650 5000
Connection ~ 2350 4700
Wire Wire Line
	2350 5000 2350 4900
Wire Wire Line
	2350 4900 2450 4900
$EndSCHEMATC
